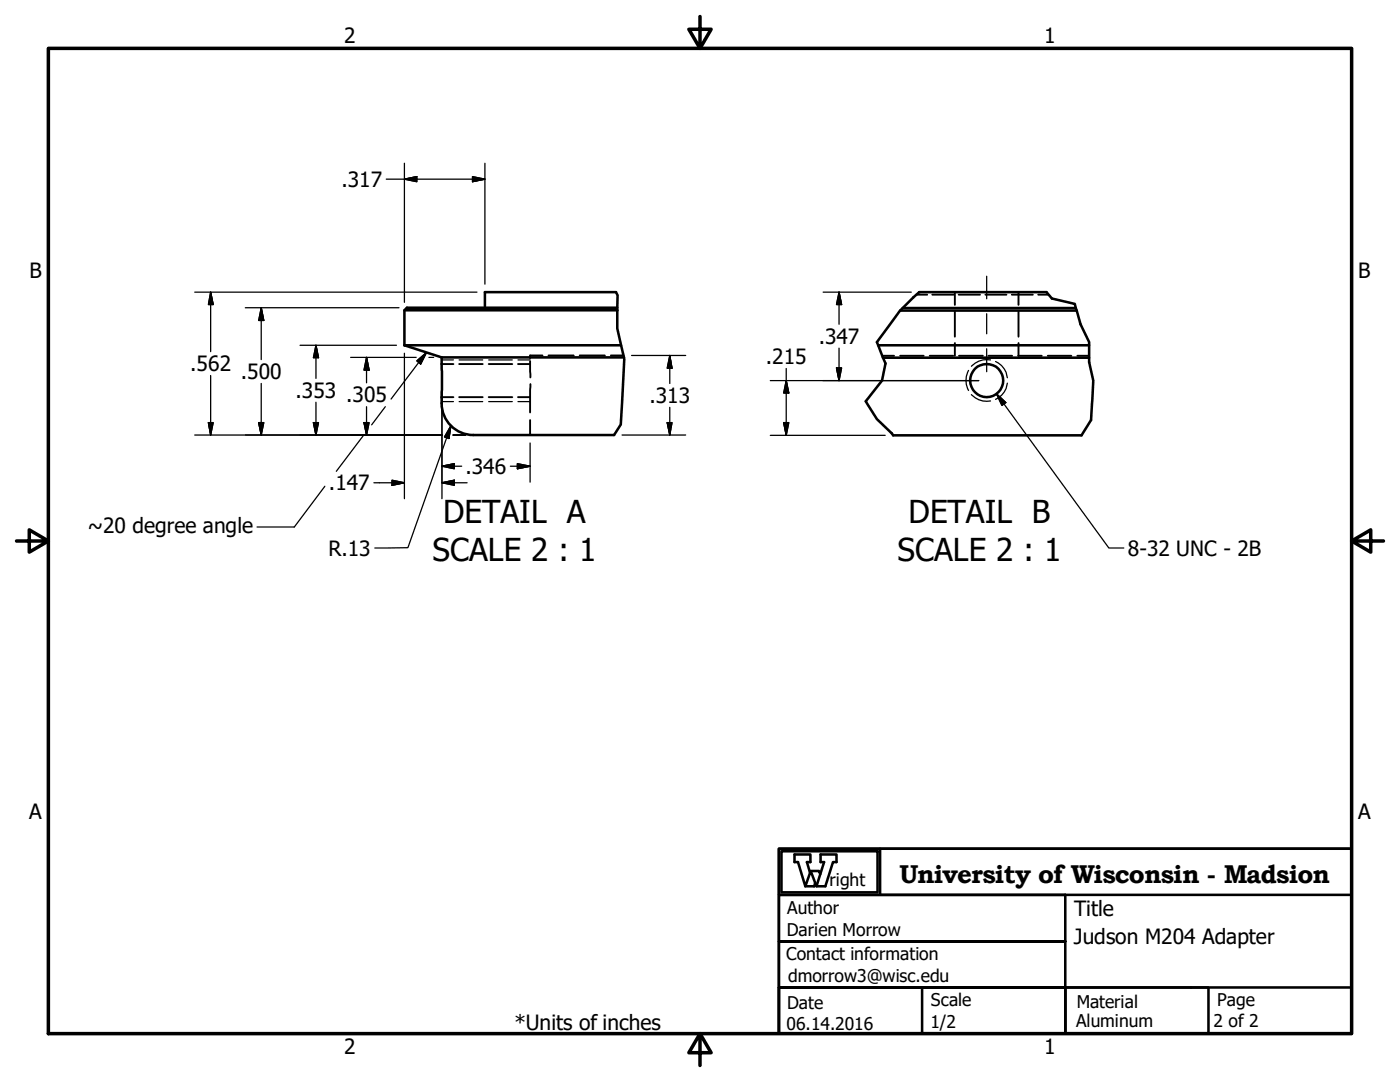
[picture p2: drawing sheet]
<svg xmlns="http://www.w3.org/2000/svg" width="279mm" height="216mm" viewBox="0 0 279 216" stroke-linecap="round" stroke-linejoin="round" font-family="sans-serif">
<!-- layer: Hidden (ANSI) -->
<path d="M122.9 58.3l.4 .6-.1 6.6 1.4 6.2-.7 13-1.3 2.1M183.5 58.3l-1.3 1.1a24.9 24.9 0 0 0-4.8 5.7l-2.4 3.2 1.7 4.2-.7 3.4-3.2 4.2 2.2 3.5 3.2 3.3M208.9 58.3l1 1.3 4.6 1 1.1 4.1 1.8 3.6a21.7 21.7 0 0 0 .8 7.6l-.5 7.9-1.9 3.1" fill="none" stroke="#000" stroke-width=".51"/>
<!-- layer: Visible (ANSI) -->
<g fill="none" stroke="#000" stroke-width=".51">
<path d="M122.9 58.3h-26.1v3.1M183.5 58.3h25.4M80.7 68.9h43.3M80.7 61.9v7M80.7 68.9l7.4 2.4M88.1 71.3l.1 6.5a16.5 16.5 0 0 0 .3 4.7 6.3 6.3 0 0 0 6 4.3M88.1 71.3h36.4M123.2 61.4h-42l-.5 .5h42.5M175.3 68.9h42.1M176.2 71.4h41.2M179.6 62h35.3M180.1 61.5h34.6"/>
<path d="M94.5 86.8h28.1M178.2 86.9h37.6"/>
<circle cx="196.9" cy="75.9" r="3.3"/>
</g>
<!-- layer: Hidden Narrow (ANSI) -->
<g fill="none" stroke="#000" stroke-width=".38">
<path d="M182.9 58.8h2.1M186.1 58.8h4.2M190.6 58.3v2.5M191.3 58.8h4.3M196.7 58.8h4.2M201.9 58.8h4.2M203.3 58.3v2.5M207.2 58.8h2.1M88.1 72.6h2.4M88.1 79.2h2.4M91.6 72.6h4.7M91.6 79.2h4.7"/>
<path d="M97.5 72.6h4.7M97.5 79.2h4.7M103.4 72.6h2.4M103.4 79.2h2.4M105.8 72.6l.1 2.7M105.8 72.1v.5M105.8 79.2v3.1M105.9 76.6l-.1 2.6M108.3 70.9h-2.5v.6M109.5 70.9h5M115.7 70.9h5M121.9 70.9h2.6"/>
<path d="M176.1 71h2.3M179.6 71h4.7M185.5 71h4.7M190.6 62.1v5.1M190.6 68.5v2.5M191.4 71h4.8M197.3 71h4.7M203.2 71h4.7M203.3 62.1v5.1M203.3 68.5v2.5M209.1 71h4.7M215 71h2.4"/>
<path d="M105.8 83.8v3"/>
</g>
<!-- layer: Visible Narrow (ANSI) -->
<g fill="none" stroke="#000" stroke-width=".25">
<path d="M88.1 71.8h2.4M91.6 71.8h4.7M97.5 71.8h4.7M103.4 71.8h2.4M193.3 73.9a4.2 4.2 0 0 0 0 4M193.9 78.7a4.2 4.2 0 0 0 3.8 1.3M197.7 71.8a4.2 4.2 0 0 0-3.8 1.3M198.7 72.1a4 4 0 0 1 2.3 3.3M201 76.5a4 4 0 0 1-2.3 3.2M88.1 80.1h2.4M91.6 80.1h4.7M97.5 80.1h4.7"/>
<path d="M103.4 80.1h2.4"/>
</g>
<!-- layer: Title (ANSI) -->
<path d="M9.7 9.7h260v196.5h-260zM139.7 3.3v6.4l-2.2-3.9h4.4l-2.2 3.9M3.3 107.9h6.4l-3.9-2.2v4.5l3.9-2.3M269.7 107.9l3.9 2.3v-4.5l-3.9 2.2h6.4M139.7 206.2l2.2 3.9h-4.4l2.2-3.9v6.4" fill="none" stroke="#000" stroke-width=".7"/>
<!-- layer: Detail Boundary (ANSI) -->
<path d="M155.4 178.6v9.2h57.2v18.4h-57.2v-9.2h57.2h-57.2v-9.2h57.2v-9.2zM155.4 169.4h114.3v9.2h-114.3zM155.4 169.4h114.3v36.8h-114.3zM156 169.9h19.1v8.2h-19.1zM161.7 174.2l-.7-2.2h.7v-1.5h-3.1v1.5h.7l1.4 4.8 1.1-3 1.1 3h1.8l1.5-4.8h.7v-1.5h-3.1v1.5h.7l-1.6 4.8M161.8 173.8h1.6l.3 .6M162.7 176.1l-.2 .7h-1.8M175.6 169.4v9.2M155.4 197h28.6v9.2h-28.6zM212.6 197h28.6v9.2h-28.6zM212.6 197h57.1v9.2h-57.1z" fill="none" stroke="#000" stroke-width=".51"/>
<!-- layer: Symbol (ANSI) -->
<g fill="none" stroke="#000" stroke-width=".25">
<path d="M77.1 35.8h19.7M80.7 35.8l2.5-.6v1.1zM80.7 32.6v27.7M94.3 35.2l2.5 .6-2.5 .5zM96.8 32.6v24.1M38.9 58.3h56.3M42 58.3l.5 2.5h-.9zM42 58.3v11.9M164.3 58.3h17.6M167.4 58.3l.6 2.5h-1.1zM167.4 58.3v6.4M42 74.9v11.9"/>
<path d="M49 61.4h30.6M52.1 61.4l.5 2.5h-1zM52.1 61.4v10.4M52.1 76.5v10.3M59.9 68.9h19.2M63.1 68.9l.5 2.5h-1.1zM63.1 68.9v6.6M70 71.3h13.1M73.2 71.3l.5 2.6h-1.1zM73.2 71.3v5.1M80.7 70.5v29M85.6 71.3h1"/>
<path d="M88.2 77.5v22M126 70.9h10.8M133.7 70.9l.4 2.6h-.9zM133.7 70.9v5.6M153.7 75.9h41.6M156.9 75.9l.5 2.5h-1zM156.9 73.5v13.4M166.9 73.4h1.1l-.6 2.5zM167.4 69.5v6.4M38.9 86.8h49.4M41.6 84.3h.9l-.5 2.5zM51.6 84.3h1l-.5 2.5z"/>
<path d="M62.5 84.3h1.1l-.5 2.5zM63.1 80.3v6.5M72.6 84.3h1.1l-.5 2.5zM73.2 81.2v5.6M74.6 96.3h6.1M78.2 95.8l2.5 .5-2.5 .5zM88.2 96.3l2.5-.5v1zM88.2 93l2.5-.5v1zM88.2 96.3h5M88.2 93h3.9M90.4 86.8h2.5M101.9 93h3.9"/>
<path d="M103.3 92.5l2.5 .5-2.5 .5zM105.8 88.4v7.8M124.1 86.8h12.7M133.2 84.3h.9l-.4 2.5zM133.7 81.3v5.5M153.7 86.9h23M156.4 84.3h1l-.5 2.6z"/>
</g>
<g fill="#000" stroke="#000" stroke-width=".25">
<path d="M80.7 35.8l2.5-.6zM80.7 35.8l2.5-.6v1.1zM94.3 36.3l2.5-.5zM94.3 35.2l2.5 .6-2.5 .5zM42 58.3l.5 2.5zM42 58.3l.5 2.5h-.9zM52.1 61.4l.5 2.5zM52.1 61.4l.5 2.5h-1zM63.1 68.9l.5 2.5zM63.1 68.9l.5 2.5h-1.1zM73.2 71.3l.5 2.6zM73.2 71.3l.5 2.6h-1.1z"/>
<path d="M133.7 70.9l.4 2.6zM133.7 70.9l.4 2.6h-.9zM156.9 75.9l.5 2.5zM156.9 75.9l.5 2.5h-1zM166.9 73.4l.5 2.5zM166.9 73.4h1.1l-.6 2.5zM167.4 58.3l.6 2.5zM167.4 58.3l.6 2.5h-1.1zM41.6 84.3l.4 2.5zM41.6 84.3h.9l-.5 2.5zM51.6 84.3l.5 2.5zM51.6 84.3h1l-.5 2.5z"/>
<path d="M62.5 84.3l.6 2.5zM62.5 84.3h1.1l-.5 2.5zM72.6 84.3l.6 2.5zM72.6 84.3h1.1l-.5 2.5zM78.2 96.8l2.5-.5zM78.2 95.8l2.5 .5-2.5 .5zM88.2 96.3l2.5-.5zM88.2 96.3l2.5-.5v1zM88.2 93l2.5-.5zM88.2 93l2.5-.5v1zM103.3 93.5l2.5-.5zM103.3 92.5l2.5 .5-2.5 .5z"/>
<path d="M133.2 84.3l.5 2.5zM133.2 84.3h.9l-.4 2.5zM156.4 84.3l.5 2.6zM156.4 84.3h1l-.5 2.6z"/>
</g>
<!-- layer: Border (ANSI) -->
<path d="M83.2 72l1.9-1.6-1.2 2.2zM85.1 70.4l-7.1 9.2M198.9 78.6l1.8 1.7-.7 .6zM198.9 78.6l22.4 30.7h3M64.8 97l-6.1 8.2h-7.4M72.6 86.7l-5.5 7.3M76.9 81.2l-2.7 3.6M90 85l-.4 2.5-.9-.3zM90 85l-8.6 24.3h-6.6" fill="none" stroke="#000" stroke-width=".25"/>
<path d="M85.1 70.4l-1.2 2.2zM83.2 72l1.9-1.6-1.2 2.2zM90 85l-.4 2.5zM90 85l-.4 2.5-.9-.3zM198.9 78.6l1.8 1.7zM198.9 78.6l1.8 1.7-.7 .6z" fill="#000" stroke="#000" stroke-width=".25"/>
<!-- layer: Centerline (ANSI) -->
<path d="M196.9 55.1v4.5M196.9 62.6v4M196.9 69.6v4.6" fill="none" stroke="#000" stroke-width=".25"/>
<g font-size="6.3">
<text x="88.5" y="104.4">DETAIL A</text>
<text x="181.3" y="104.4">DETAIL B</text>
<text x="86.3" y="112">SCALE 2 : 1</text>
<text x="179.1" y="112">SCALE 2 : 1</text>
</g>
<text font-size="5.1" x="179.5" y="176.1">University of Wisconsin - Madsion</text>
<g font-size="4.2">
<text x="68.7" y="8.6">2</text>
<text x="208.4" y="8.6">1</text>
<text x="68.1" y="37.3">.317</text>
<text x="5.9" y="55.5">B</text>
<text x="271.1" y="55.5">B</text>
<text x="163.4" y="68.6">.347</text>
<text x="38" y="74.1">.562</text>
<text x="48.1" y="75.6">.500</text>
<text x="152.8" y="72.6">.215</text>
<text x="59" y="79.4">.353 .305</text>
<text x="129.6" y="80.4">.313</text>
<text x="92.9" y="94.6">.346</text>
<text x="65.7" y="97.9">.147</text>
<text x="17.5" y="106.3">~20 degree angle</text>
<text x="65.5" y="110.9">R.13</text>
<text x="225.1" y="110.9">8-32 UNC - 2B</text>
<text x="5.8" y="163.4">A</text>
<text x="271" y="163.4">A</text>
<text x="214.4" y="182.8">Title</text>
<text x="214.3" y="188.3">Judson M204 Adapter</text>
<text x="102.7" y="205.5">*Units of inches</text>
<text x="68.7" y="210.3">2</text>
<text x="208.4" y="210.3">1</text>
</g>
<g font-size="3.5">
<text x="165.5" y="176.8">right</text>
<text x="157.1" y="182.3">Author</text>
<text x="156.9" y="191.6">Contact information</text>
<text x="157" y="186.7">Darien Morrow</text>
<text x="157.3" y="195.9">dmorrow3@wisc.edu</text>
<text x="157.1" y="201.3">Date</text>
<text x="185.8" y="200.8">Scale</text>
<text x="214.9" y="201">Material</text>
<text x="242.9" y="200.8">Page</text>
<text x="157" y="205.5">06.14.2016</text>
<text x="185.7" y="205.2">1/2</text>
<text x="214.8" y="204.9">Aluminum</text>
<text x="242.2" y="205">2 of 2</text>
</g>
</svg>
